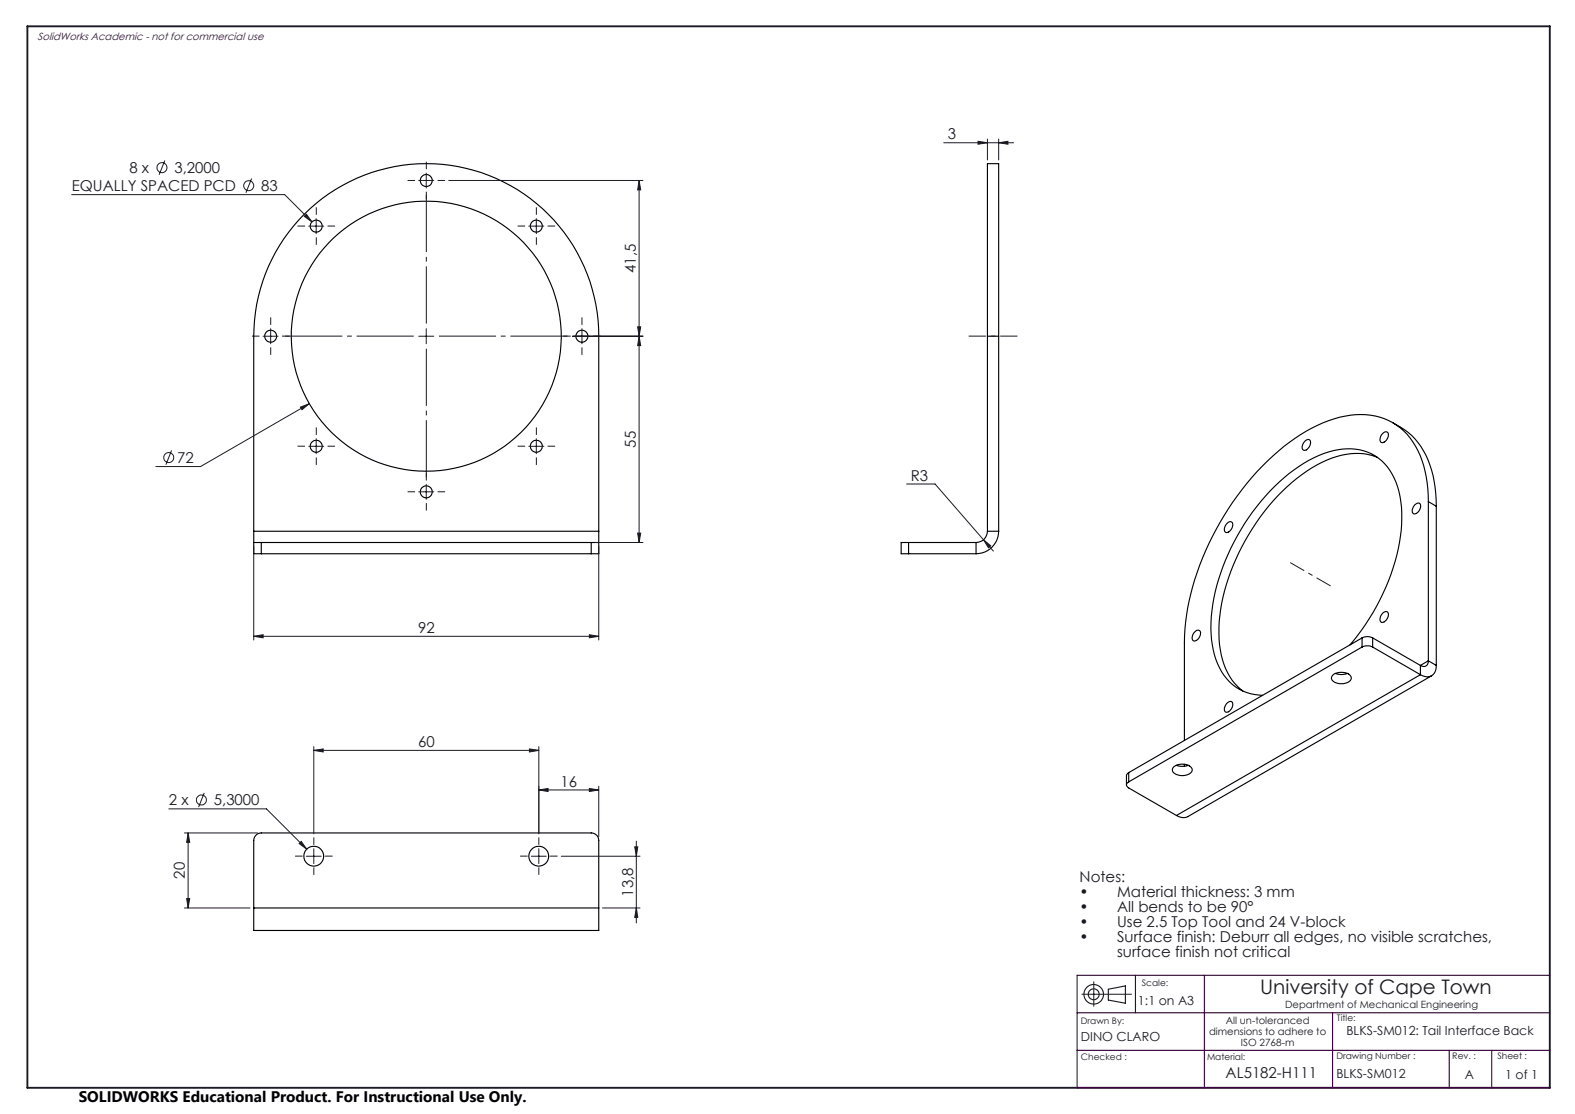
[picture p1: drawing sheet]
<svg xmlns="http://www.w3.org/2000/svg" width="420mm" height="297mm" viewBox="0 0 420 297" stroke-linecap="round" stroke-linejoin="round" font-family="sans-serif">
<g fill="none" stroke="#000" stroke-width=".3">
<path d="M263.3 89.6v-46h3v46M263.3 89.6h3M263.3 89.6v52M266.3 89.6v52M347.9 117.6a.83 .83 0 0 1 1.2-.4 .83 .83 0 0 1 .3 1.2 1.73 1.73 0 0 1-1.8 1.6 1.64 1.64 0 0 1 .3-2.4zM368.7 115.6a.85 .85 0 0 1 1.1-.4 .85 .85 0 0 1 .4 1.1 1.79 1.79 0 0 1-1.9 1.7 1.73 1.73 0 0 1 .4-2.4zM371.4 112.7a19.4 19.4 0 0 1 10.8 14.2l.7 4.7 .1 3.4M327.2 139.6a.83 .83 0 0 1 1.1-.5 .83 .83 0 0 1 .4 1.2 1.73 1.73 0 0 1-1.9 1.6 1.64 1.64 0 0 1 .4-2.3zM367.4 122a17 17 0 0 0-13.6 .7 48 48 0 0 0-20.7 19.6 51.2 51.2 0 0 0-8 28 17.9 17.9 0 0 0 6.4 14M377.3 134.6a.84 .84 0 0 1 1.2-.4 .84 .84 0 0 1 .3 1.2 1.81 1.81 0 0 1-1.9 1.6 1.68 1.68 0 0 1 .4-2.4zM380.9 133.7a26.8 26.8 0 0 0-5.7-17.9 17 17 0 0 0-16.5-4.9 42.2 42.2 0 0 0-20.7 12 75 75 0 0 0-21.8 43l-.4 5.4v26.1M380.9 133.7v42.5"/>
<path d="M380.9 133.7l2.1 1.3M383 135v42.4M67.7 144.6h2M67.7 144.6v3h2M67.7 141.6v3M67.7 141.6v-52a46 46 0 0 1 46-46 46 46 0 0 1 46 46v52M67.7 141.6h92M69.7 147.6h88M69.7 144.6v3M69.7 144.6h88M157.7 144.6h2M157.7 144.6v3"/>
<path d="M159.7 144.6v3h-2M159.7 141.6v3M242.3 144.6h-2v3h2M242.3 147.6h18M242.3 144.6h18M242.3 144.6v3M260.3 144.6v3M263.3 141.6a3 3 0 0 1-3 3M263.3 141.6h3M266.3 141.6a6 6 0 0 1-6 6M318.6 168.5a.85 .85 0 0 1 1.1-.5 .85 .85 0 0 1 .4 1.2 1.79 1.79 0 0 1-1.9 1.6 1.73 1.73 0 0 1 .4-2.3zM355.5 179.9a3.8 3.8 0 0 1 4.7 .3 1.4 1.4 0 0 1-1.5 2 3.3 3.3 0 0 1-3.6-1.1v-.6z"/>
<path d="M356.1 179.5a4.2 4.2 0 0 0 3.2 0M360 171.9a57.1 57.1 0 0 0 13.8-32.1 21.9 21.9 0 0 0-4.6-16.2 14 14 0 0 0-14.9-3.1 40.9 40.9 0 0 0-19.1 14.5 55.2 55.2 0 0 0-12.3 32.6 20 20 0 0 0 5 14.2 12.4 12.4 0 0 0 8.8 3.6M363.2 170.1a3 3 0 0 1 2.8 0M363.2 172.5a3.3 3.3 0 0 1 2.8 0M363.2 170.1v2.4M363.2 172.5l-62.2 36M363.2 170.1l-62.2 35.9M366 170.1v2.4M366 172.5l12.8 7.4M366 170.1l12.8 7.3M368.7 163.5a.85 .85 0 0 1 1.2-.4 .85 .85 0 0 1 .3 1.2 1.87 1.87 0 0 1-1.9 1.6 1.77 1.77 0 0 1 .4-2.4zM378.8 179.9l-65.1 37.5"/>
<path d="M378.8 177.4v2.5M380.9 176.2a1.3 1.3 0 0 1-.6 1.3 1.3 1.3 0 0 1-1.5-.1M380.9 176.2l2.1 1.2M380.9 176.2l-2.1 1.2M383 177.4a2.59 2.59 0 0 1-1.2 2.8 2.59 2.59 0 0 1-3-.3M327.2 187.5a.84 .84 0 0 1 1.2-.5 .84 .84 0 0 1 .3 1.2 1.81 1.81 0 0 1-1.9 1.7 1.68 1.68 0 0 1 .4-2.4zM381.8 180.2l-65.1 37.5-1.4 .3-1.6-.6M301 208.5a.85 .85 0 0 0-.6 .8 .85 .85 0 0 0 .6 .8l12.7 7.3M301 206l-.6 .6v2.7M301 206v2.5M313.1 204.4a3.6 3.6 0 0 1 4.8 .6 1.87 1.87 0 0 1-2.1 1.8 3.1 3.1 0 0 1-3.1-1.2v-.6zM313.7 204a4.6 4.6 0 0 0 3.2 0"/>
<path d="M315.8 203.8v.5M67.7 242.1v-18a2.05 2.05 0 0 1 2-2h88a1.99 1.99 0 0 1 2 2v18M67.7 242.1v6h92v-6M67.7 242.1h92"/>
<circle cx="113.7" cy="48.1" r="1.6"/>
<circle cx="84.3" cy="60.3" r="1.6"/>
<circle cx="143" cy="60.3" r="1.6"/>
<circle cx="72.2" cy="89.6" r="1.6"/>
<circle cx="113.7" cy="89.6" r="36"/>
<circle cx="155.2" cy="89.6" r="1.6"/>
<circle cx="84.3" cy="119" r="1.6"/>
<circle cx="143" cy="119" r="1.6"/>
<circle cx="113.7" cy="131.1" r="1.61"/>
<circle cx="83.7" cy="228.3" r="2.65"/>
<circle cx="143.7" cy="228.3" r="2.65"/>
</g>
<g fill="none" stroke="#191924" stroke-width=".27">
<path d="M251.7 38.1h18.6M260.8 37.7l2.5 .4-2.5 .3zM263.3 37.1v5.5M266.3 38.1l2.5-.4v.7zM266.3 37.1v5.5M19.1 51.9h56.8l7.3 7.3M44 42.8l-1.6 3.8M67.1 47.6l-1.5 3.8M81.1 57.7l.6-.6 1.5 2.1zM84.3 58.3v4M111.7 48.1h4M113.7 46.1v4"/>
<path d="M119.7 48.1h51.7M143 58.3v4M170.4 48.1l.5 2.5h-.9zM170.4 48.1v96.5M82.3 60.3h4M141 60.3h4M70.2 89.6h4M72.2 87.6v4M111.7 89.6h4M113.7 87.6v4M152.7 89.6h18.7M155.2 87.6v4"/>
<path d="M170 87.1h.9l-.5 2.5zM170.4 89.6l.5 2.5h-.9zM80.1 108.5l2.4-.9-2 1.6zM82.3 119h4M82.5 107.6l-29 16.8h-11.9M84.3 117v4M141 119h4M143 117v4M45.8 120.1l-1.6 3.8M111.7 131.1h4M113.7 129.1v4M241.8 129h7.5l13 14.9"/>
<path d="M67.7 145.6v25M158.7 144.6h12.7M159.7 145.6v25M170 142.1h.9l-.5 2.5zM262.3 143.9l1.9 1.6-.6 .5zM262.3 143.9l2.6 3M67.7 169.6l2.5-.4v.8zM67.7 169.6h92M157.2 169.2l2.5 .4-2.5 .4zM83.7 199.1v23.2M141.2 199.7l2.5 .4-2.5 .4zM143.7 199.1v23.2"/>
<path d="M45 215.6h26l10.8 10.8M54.5 211.4l-1.5 3.8M83.7 200.1l2.5-.4v.8zM83.7 200.1h60M143.7 210.6l2.5-.4v.8zM143.7 210.6h16M157.2 210.2l2.5 .4-2.5 .4zM159.7 209.6v13.5M49.2 222.1h19.5M49.8 239.6h.8l-.4 2.5zM50.2 222.1l.4 2.5h-.8zM50.2 222.1v20"/>
<path d="M79.8 224.9l.5-.6 1.5 2.1zM81.7 228.3h4M83.7 226.3v4M141.7 228.3h4M143.7 226.3v4M149.7 228.3h21M169.3 225.8h.8l-.4 2.5zM169.7 224.3v21.8M49.2 242.1h17.5M160.7 242.1h10M169.7 242.1l.4 2.5h-.8zM288.5 265.1h13.2"/>
<path d="M291.7 261.8v6.5"/>
<circle cx="43.2" cy="44.7" r="1.34"/>
<circle cx="66.3" cy="49.5" r="1.33"/>
<circle cx="45" cy="122" r="1.33"/>
<circle cx="53.7" cy="213.3" r="1.34"/>
</g>
<g fill="none" stroke="#191924" stroke-width=".3">
<path d="M295.6 263.7l4.5-.8v4.6l-4.5-.9z"/>
<circle cx="291.6" cy="265.1" r="2.61"/>
<circle cx="291.7" cy="265.1" r="1.45"/>
</g>
<path d="M271.3 89.6h-13" fill="none" stroke="#191924" stroke-width=".27" stroke-dasharray="15.2 1.3 1.3 1.3" stroke-dashoffset="10.6" stroke-linecap="butt"/>
<g fill="none" stroke="#191924" stroke-width=".27" stroke-dasharray="15.2 1.3 1.3 1.3" stroke-linecap="butt">
<path d="M84.3 57.3v-2M110.7 48.1h-2M113.7 45.1v-2M113.7 51.1v2M116.7 48.1h2M143 57.3v-2M81.3 60.3h-2M84.3 63.3v2M87.3 60.3h2M140 60.3h-2M143 63.3v2M146 60.3h2"/>
<path d="M69.2 89.6h-2M72.2 86.6v-2M72.2 92.6v2M75.2 89.6h2M152.2 89.6h-2M155.2 86.6v-2M155.2 92.6v2M158.2 89.6h2M81.3 119h-2M84.3 116v-2M87.3 119h2M140 119h-2"/>
<path d="M143 116v-2M146 119h2M84.3 122v2M110.7 131.1h-2M113.7 128.1v-2M113.7 134.1v2M116.7 131.1h2M143 122v2M80.7 228.3h-2M83.7 225.3v-2M83.7 231.3v2M86.7 228.3h2"/>
<path d="M140.7 228.3h-2M143.7 225.3v-2M143.7 231.3v2M146.7 228.3h2"/>
</g>
<path d="M354.8 156.2l-10.7-6.2" fill="none" stroke="#191924" stroke-width=".27" stroke-dasharray="15.2 1.3 1.3 1.3" stroke-dashoffset="10.9" stroke-linecap="butt"/>
<path d="M110.7 89.6h-35M113.7 86.6v-35M113.7 92.6v35M116.7 89.6h35" fill="none" stroke="#191924" stroke-width=".27" stroke-dasharray="15.2 1.3 1.3 1.3" stroke-dashoffset="-.4" stroke-linecap="butt"/>
<path d="M7.3 7h406v283h-406z" fill="none" stroke="#191924" stroke-width=".5"/>
<path d="M287.2 270h126.1M302.8 260v10M321.2 260v30M355.4 270v20M413.3 260h-126.1v30h126.1M287.2 280h126.1M386.5 280v10M397.8 280v10" fill="none" stroke="#400040" stroke-width=".3"/>
<g fill="#191924">
<path d="M266.3 38.1l2.5-.4v.7zM260.8 37.7l2.5 .4-2.5 .3zM157.2 210.2l2.5 .4-2.5 .4zM143.7 210.6l2.5-.4v.8z"/>
<path d="M81.1 57.7l2.1 1.5-1.5-2.1zM80.1 108.5l.4 .7 2-1.6zM262.3 143.9l1.3 2.1 .6-.5zM83.7 200.1l2.5-.4v.8zM141.2 199.7l2.5 .4-2.5 .4zM80.3 224.3l-.5 .6 2 1.5z"/>
<path d="M170.4 48.1l.5 2.5h-.9zM170 87.1h.9l-.5 2.5zM170.4 89.6l.5 2.5h-.9zM170 142.1h.9l-.5 2.5zM169.3 225.8h.8l-.4 2.5zM169.7 242.1l.4 2.5h-.8zM50.2 222.1l.4 2.5h-.8zM49.8 239.6h.8l-.4 2.5z"/>
<path d="M67.7 169.6l2.5-.4v.8zM157.2 169.2l2.5 .4-2.5 .4z"/>
</g>
<text font-size="5.3" fill="#191924" x="336" y="265.1">University of Cape Town</text>
<text font-size="4.1" x="21" y="293.7">SOLIDWORKS Educational Product. For Instructional Use Only.</text>
<g font-size="4" fill="#191924">
<text x="252.8" y="37.2">3</text>
<text x="34.5" y="46.1">8 x</text>
<text x="46.5" y="46.1">3,2000</text>
<text x="19.1" y="51">EQUALLY SPACED PCD</text>
<text x="69.7" y="51">83</text>
<text x="169.6" y="72.7" transform="rotate(-90 169.6 72.7)">41,5</text>
<text x="169.6" y="119.3" transform="rotate(-90 169.6 119.3)">55</text>
<text x="47.2" y="123.4">72</text>
<text x="242.9" y="128.1">R3</text>
<text x="111.5" y="168.7">92</text>
<text x="111.5" y="199.2">60</text>
<text x="149.5" y="209.7">16</text>
<text x="45" y="214.7">2 x</text>
<text x="57" y="214.7">5,3000</text>
<text x="49.3" y="234.3" transform="rotate(-90 49.3 234.3)">20</text>
<text x="168.8" y="239" transform="rotate(-90 168.8 239)">13,8</text>
<text x="287.9" y="235.3">Notes:</text>
<text x="287.9" y="239.3">•</text>
<text x="297.9" y="239.3">Material thickness: 3 mm</text>
<text x="287.9" y="243.3">•</text>
<text x="297.9" y="243.3">All bends to be 90°</text>
<text x="287.9" y="247.3">•</text>
<text x="287.9" y="251.3">•</text>
<text x="297.9" y="247.3">Use 2.5 Top Tool and 24 V-block</text>
<text x="297.9" y="251.3">Surface finish: Deburr all edges, no visible scratches,</text>
<text x="297.9" y="255.3">surface finish not critical</text>
<text x="326.8" y="287.5">AL5182-H111</text>
</g>
<g font-size="3.3" fill="#191924">
<text x="303.5" y="267.8">1:1 on A3</text>
<text x="359.1" y="275.9">BLKS-SM012: Tail Interface Back</text>
<text x="288.2" y="277.6">DINO CLARO</text>
<text x="356.4" y="287.5">BLKS-SM012</text>
<text x="390.6" y="287.6">A</text>
<text x="401.4" y="287.6">1 of 1</text>
</g>
<text font-size="2.8" fill="#400040" x="10" y="10.5">SolidWorks Academic - not for commercial use</text>
<g font-size="2.7" fill="#191924">
<text x="342.7" y="268.7">Department of Mechanical Engineering</text>
<text x="322.4" y="275.9">dimensions to adhere to</text>
<text x="326.9" y="272.9">All un-toleranced</text>
<text x="330.9" y="278.9">ISO 2768-m</text>
</g>
<g font-size="2.4" fill="#191924">
<text x="304.5" y="262.8">Scale:</text>
<text x="288.2" y="272.9">Drawn By:</text>
<text x="356.5" y="272.3">Title:</text>
<text x="288.2" y="282.6">Checked :</text>
<text x="321.9" y="282.6">Material:</text>
<text x="356.4" y="282.3">Drawing Number :</text>
<text x="387.3" y="282.4">Rev. :</text>
<text x="399.3" y="282.3">Sheet :</text>
</g>
</svg>
